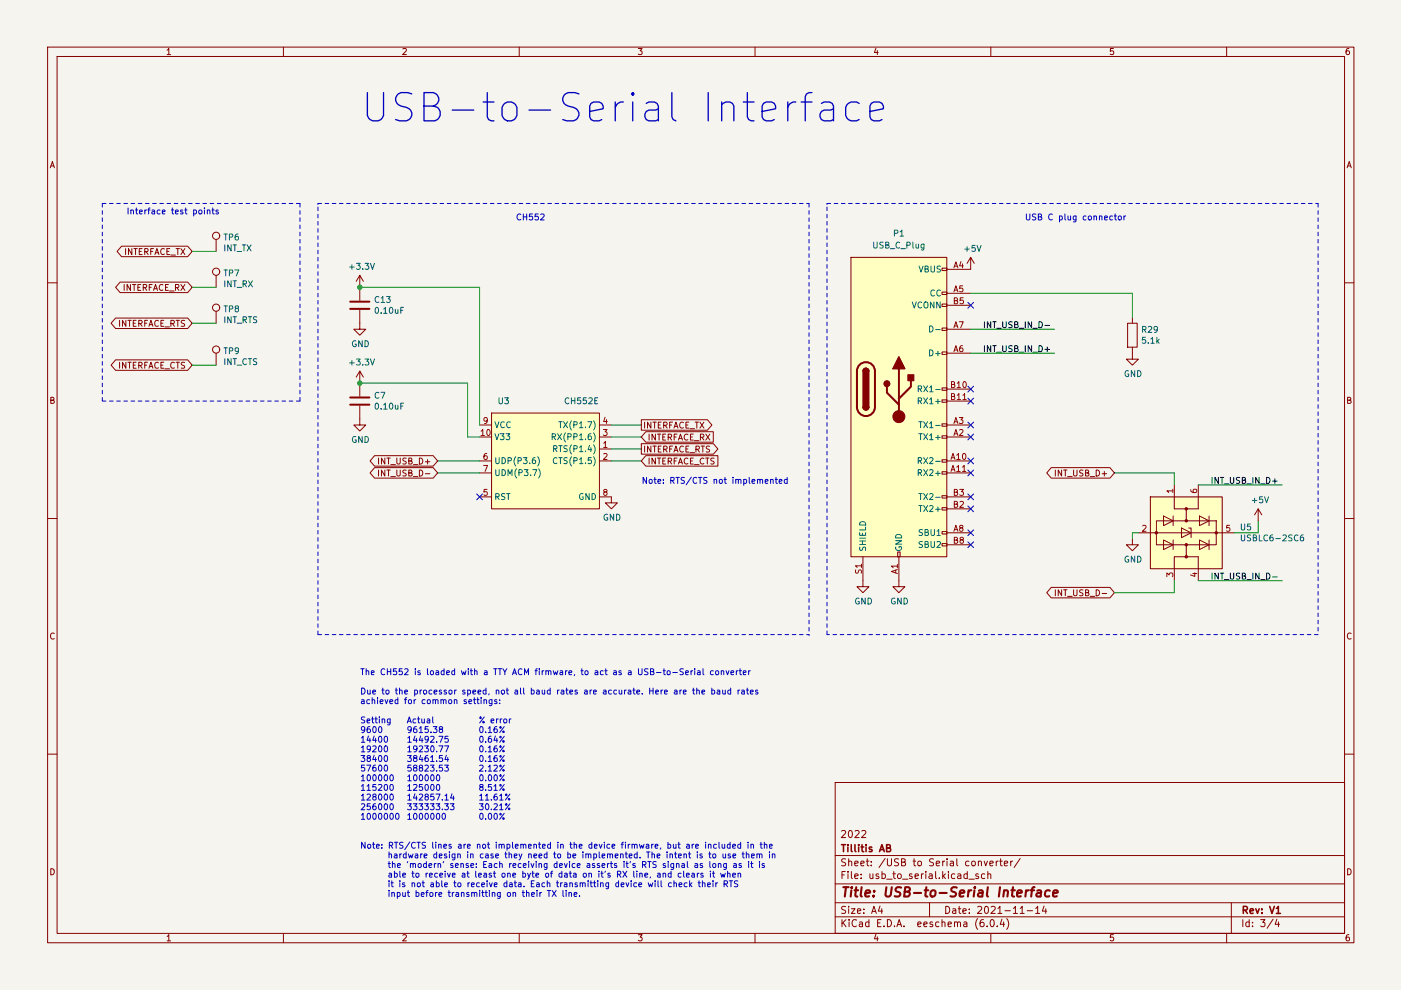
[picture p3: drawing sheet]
(kicad_sch (version 20211123) (generator eeschema)

 (paper "A4")

 (title_block
  (title "USB-to-Serial Interface")
  (date "2021-11-14")
  (rev "V1")
  (company "Tillitis AB")
  (comment 1 "2022"))

 (lib_symbols
  (symbol "Connector:TestPoint" (pin_numbers hide) (pin_names (offset 0.762) hide) (in_bom yes) (on_board yes)
   (property "Reference" "TP" (id 0) (at 0 6.858 0) (effects (font (size 1.27 1.27))))
   (property "Value" "TestPoint" (id 1) (at 0 5.08 0) (effects (font (size 1.27 1.27))))
   (property "Footprint" "" (id 2) (at 5.08 0 0) (effects (font (size 1.27 1.27)) hide))
   (property "Datasheet" "~" (id 3) (at 5.08 0 0) (effects (font (size 1.27 1.27)) hide))
   (symbol "TestPoint_0_1"
    (circle (center 0 3.302) (radius 0.762) (stroke (width 0) (type default) (color 0 0 0 0)) (fill (type none))))
   (symbol "TestPoint_1_1"
    (pin passive line (at 0 0 90) (length 2.54) (name "1" (effects (font (size 1.27 1.27)))) (number "1" (effects (font (size 1.27 1.27)))))))
  (symbol "Connector:USB_C_Plug" (pin_names (offset 1.016)) (in_bom yes) (on_board yes)
   (property "Reference" "P" (id 0) (at -10.16 29.21 0) (effects (font (size 1.27 1.27)) (justify left)))
   (property "Value" "USB_C_Plug" (id 1) (at 10.16 29.21 0) (effects (font (size 1.27 1.27)) (justify right)))
   (property "Footprint" "" (id 2) (at 3.81 0 0) (effects (font (size 1.27 1.27)) hide))
   (property "Datasheet" "https://www.usb.org/sites/default/files/documents/usb_type-c.zip" (id 3) (at 3.81 0 0) (effects (font (size 1.27 1.27)) hide))
   (symbol "USB_C_Plug_0_0"
    (rectangle (start -0.254 -35.56) (end 0.254 -34.544) (stroke (width 0) (type default) (color 0 0 0 0)) (fill (type none)))
    (rectangle (start 10.16 -32.766) (end 9.144 -33.274) (stroke (width 0) (type default) (color 0 0 0 0)) (fill (type none)))
    (rectangle (start 10.16 -30.226) (end 9.144 -30.734) (stroke (width 0) (type default) (color 0 0 0 0)) (fill (type none)))
    (rectangle (start 10.16 -25.146) (end 9.144 -25.654) (stroke (width 0) (type default) (color 0 0 0 0)) (fill (type none)))
    (rectangle (start 10.16 -22.606) (end 9.144 -23.114) (stroke (width 0) (type default) (color 0 0 0 0)) (fill (type none)))
    (rectangle (start 10.16 -17.526) (end 9.144 -18.034) (stroke (width 0) (type default) (color 0 0 0 0)) (fill (type none)))
    (rectangle (start 10.16 -14.986) (end 9.144 -15.494) (stroke (width 0) (type default) (color 0 0 0 0)) (fill (type none)))
    (rectangle (start 10.16 -9.906) (end 9.144 -10.414) (stroke (width 0) (type default) (color 0 0 0 0)) (fill (type none)))
    (rectangle (start 10.16 -7.366) (end 9.144 -7.874) (stroke (width 0) (type default) (color 0 0 0 0)) (fill (type none)))
    (rectangle (start 10.16 -2.286) (end 9.144 -2.794) (stroke (width 0) (type default) (color 0 0 0 0)) (fill (type none)))
    (rectangle (start 10.16 0.254) (end 9.144 -0.254) (stroke (width 0) (type default) (color 0 0 0 0)) (fill (type none)))
    (rectangle (start 10.16 7.874) (end 9.144 7.366) (stroke (width 0) (type default) (color 0 0 0 0)) (fill (type none)))
    (rectangle (start 10.16 12.954) (end 9.144 12.446) (stroke (width 0) (type default) (color 0 0 0 0)) (fill (type none)))
    (rectangle (start 10.16 18.034) (end 9.144 17.526) (stroke (width 0) (type default) (color 0 0 0 0)) (fill (type none)))
    (rectangle (start 10.16 20.574) (end 9.144 20.066) (stroke (width 0) (type default) (color 0 0 0 0)) (fill (type none)))
    (rectangle (start 10.16 25.654) (end 9.144 25.146) (stroke (width 0) (type default) (color 0 0 0 0)) (fill (type none))))
   (symbol "USB_C_Plug_0_1"
    (rectangle (start -10.16 27.94) (end 10.16 -35.56) (stroke (width 0.254) (type default) (color 0 0 0 0)) (fill (type background)))
    (arc (start -8.89 -3.81) (mid -6.985 -5.715) (end -5.08 -3.81) (stroke (width 0.508) (type default) (color 0 0 0 0)) (fill (type none)))
    (arc (start -7.62 -3.81) (mid -6.985 -4.445) (end -6.35 -3.81) (stroke (width 0.254) (type default) (color 0 0 0 0)) (fill (type none)))
    (arc (start -7.62 -3.81) (mid -6.985 -4.445) (end -6.35 -3.81) (stroke (width 0.254) (type default) (color 0 0 0 0)) (fill (type outline)))
    (rectangle (start -7.62 -3.81) (end -6.35 3.81) (stroke (width 0.254) (type default) (color 0 0 0 0)) (fill (type outline)))
    (arc (start -6.35 3.81) (mid -6.985 4.445) (end -7.62 3.81) (stroke (width 0.254) (type default) (color 0 0 0 0)) (fill (type none)))
    (arc (start -6.35 3.81) (mid -6.985 4.445) (end -7.62 3.81) (stroke (width 0.254) (type default) (color 0 0 0 0)) (fill (type outline)))
    (arc (start -5.08 3.81) (mid -6.985 5.715) (end -8.89 3.81) (stroke (width 0.508) (type default) (color 0 0 0 0)) (fill (type none)))
    (polyline (pts (xy -8.89 -3.81) (xy -8.89 3.81)) (stroke (width 0.508) (type default) (color 0 0 0 0)) (fill (type none)))
    (polyline (pts (xy -5.08 3.81) (xy -5.08 -3.81)) (stroke (width 0.508) (type default) (color 0 0 0 0)) (fill (type none))))
   (symbol "USB_C_Plug_1_1"
    (circle (center -2.54 1.143) (radius 0.635) (stroke (width 0.254) (type default) (color 0 0 0 0)) (fill (type outline)))
    (circle (center 0 -5.842) (radius 1.27) (stroke (width 0) (type default) (color 0 0 0 0)) (fill (type outline)))
    (polyline (pts (xy 0 -5.842) (xy 0 4.318)) (stroke (width 0.508) (type default) (color 0 0 0 0)) (fill (type none)))
    (polyline (pts (xy 0 -3.302) (xy -2.54 -0.762) (xy -2.54 0.508)) (stroke (width 0.508) (type default) (color 0 0 0 0)) (fill (type none)))
    (polyline (pts (xy 0 -2.032) (xy 2.54 0.508) (xy 2.54 1.778)) (stroke (width 0.508) (type default) (color 0 0 0 0)) (fill (type none)))
    (polyline (pts (xy -1.27 4.318) (xy 0 6.858) (xy 1.27 4.318) (xy -1.27 4.318)) (stroke (width 0.254) (type default) (color 0 0 0 0)) (fill (type outline)))
    (rectangle (start 1.905 1.778) (end 3.175 3.048) (stroke (width 0.254) (type default) (color 0 0 0 0)) (fill (type outline)))
    (pin passive line (at 0 -40.64 90) (length 5.08) (name "GND" (effects (font (size 1.27 1.27)))) (number "A1" (effects (font (size 1.27 1.27)))))
    (pin bidirectional line (at 15.24 -15.24 180) (length 5.08) (name "RX2-" (effects (font (size 1.27 1.27)))) (number "A10" (effects (font (size 1.27 1.27)))))
    (pin bidirectional line (at 15.24 -17.78 180) (length 5.08) (name "RX2+" (effects (font (size 1.27 1.27)))) (number "A11" (effects (font (size 1.27 1.27)))))
    (pin passive line (at 0 -40.64 90) (length 5.08) hide (name "GND" (effects (font (size 1.27 1.27)))) (number "A12" (effects (font (size 1.27 1.27)))))
    (pin bidirectional line (at 15.24 -10.16 180) (length 5.08) (name "TX1+" (effects (font (size 1.27 1.27)))) (number "A2" (effects (font (size 1.27 1.27)))))
    (pin bidirectional line (at 15.24 -7.62 180) (length 5.08) (name "TX1-" (effects (font (size 1.27 1.27)))) (number "A3" (effects (font (size 1.27 1.27)))))
    (pin passive line (at 15.24 25.4 180) (length 5.08) (name "VBUS" (effects (font (size 1.27 1.27)))) (number "A4" (effects (font (size 1.27 1.27)))))
    (pin bidirectional line (at 15.24 20.32 180) (length 5.08) (name "CC" (effects (font (size 1.27 1.27)))) (number "A5" (effects (font (size 1.27 1.27)))))
    (pin bidirectional line (at 15.24 7.62 180) (length 5.08) (name "D+" (effects (font (size 1.27 1.27)))) (number "A6" (effects (font (size 1.27 1.27)))))
    (pin bidirectional line (at 15.24 12.7 180) (length 5.08) (name "D-" (effects (font (size 1.27 1.27)))) (number "A7" (effects (font (size 1.27 1.27)))))
    (pin bidirectional line (at 15.24 -30.48 180) (length 5.08) (name "SBU1" (effects (font (size 1.27 1.27)))) (number "A8" (effects (font (size 1.27 1.27)))))
    (pin passive line (at 15.24 25.4 180) (length 5.08) hide (name "VBUS" (effects (font (size 1.27 1.27)))) (number "A9" (effects (font (size 1.27 1.27)))))
    (pin passive line (at 0 -40.64 90) (length 5.08) hide (name "GND" (effects (font (size 1.27 1.27)))) (number "B1" (effects (font (size 1.27 1.27)))))
    (pin bidirectional line (at 15.24 0 180) (length 5.08) (name "RX1-" (effects (font (size 1.27 1.27)))) (number "B10" (effects (font (size 1.27 1.27)))))
    (pin bidirectional line (at 15.24 -2.54 180) (length 5.08) (name "RX1+" (effects (font (size 1.27 1.27)))) (number "B11" (effects (font (size 1.27 1.27)))))
    (pin passive line (at 0 -40.64 90) (length 5.08) hide (name "GND" (effects (font (size 1.27 1.27)))) (number "B12" (effects (font (size 1.27 1.27)))))
    (pin bidirectional line (at 15.24 -25.4 180) (length 5.08) (name "TX2+" (effects (font (size 1.27 1.27)))) (number "B2" (effects (font (size 1.27 1.27)))))
    (pin bidirectional line (at 15.24 -22.86 180) (length 5.08) (name "TX2-" (effects (font (size 1.27 1.27)))) (number "B3" (effects (font (size 1.27 1.27)))))
    (pin passive line (at 15.24 25.4 180) (length 5.08) hide (name "VBUS" (effects (font (size 1.27 1.27)))) (number "B4" (effects (font (size 1.27 1.27)))))
    (pin bidirectional line (at 15.24 17.78 180) (length 5.08) (name "VCONN" (effects (font (size 1.27 1.27)))) (number "B5" (effects (font (size 1.27 1.27)))))
    (pin bidirectional line (at 15.24 -33.02 180) (length 5.08) (name "SBU2" (effects (font (size 1.27 1.27)))) (number "B8" (effects (font (size 1.27 1.27)))))
    (pin passive line (at 15.24 25.4 180) (length 5.08) hide (name "VBUS" (effects (font (size 1.27 1.27)))) (number "B9" (effects (font (size 1.27 1.27)))))
    (pin passive line (at -7.62 -40.64 90) (length 5.08) (name "SHIELD" (effects (font (size 1.27 1.27)))) (number "S1" (effects (font (size 1.27 1.27)))))))
  (symbol "Device:C" (pin_numbers hide) (pin_names (offset 0.254)) (in_bom yes) (on_board yes)
   (property "Reference" "C" (id 0) (at 0.635 2.54 0) (effects (font (size 1.27 1.27)) (justify left)))
   (property "Value" "C" (id 1) (at 0.635 -2.54 0) (effects (font (size 1.27 1.27)) (justify left)))
   (property "Footprint" "" (id 2) (at 0.9652 -3.81 0) (effects (font (size 1.27 1.27)) hide))
   (property "Datasheet" "~" (id 3) (at 0 0 0) (effects (font (size 1.27 1.27)) hide))
   (symbol "C_0_1"
    (polyline (pts (xy -2.032 -0.762) (xy 2.032 -0.762)) (stroke (width 0.508) (type default) (color 0 0 0 0)) (fill (type none)))
    (polyline (pts (xy -2.032 0.762) (xy 2.032 0.762)) (stroke (width 0.508) (type default) (color 0 0 0 0)) (fill (type none))))
   (symbol "C_1_1"
    (pin passive line (at 0 3.81 270) (length 2.794) (name "~" (effects (font (size 1.27 1.27)))) (number "1" (effects (font (size 1.27 1.27)))))
    (pin passive line (at 0 -3.81 90) (length 2.794) (name "~" (effects (font (size 1.27 1.27)))) (number "2" (effects (font (size 1.27 1.27)))))))
  (symbol "Device:R" (pin_numbers hide) (pin_names (offset 0)) (in_bom yes) (on_board yes)
   (property "Reference" "R" (id 0) (at 2.032 0 90) (effects (font (size 1.27 1.27))))
   (property "Value" "R" (id 1) (at 0 0 90) (effects (font (size 1.27 1.27))))
   (property "Footprint" "" (id 2) (at -1.778 0 90) (effects (font (size 1.27 1.27)) hide))
   (property "Datasheet" "~" (id 3) (at 0 0 0) (effects (font (size 1.27 1.27)) hide))
   (symbol "R_0_1"
    (rectangle (start -1.016 -2.54) (end 1.016 2.54) (stroke (width 0.254) (type default) (color 0 0 0 0)) (fill (type none))))
   (symbol "R_1_1"
    (pin passive line (at 0 3.81 270) (length 1.27) (name "~" (effects (font (size 1.27 1.27)))) (number "1" (effects (font (size 1.27 1.27)))))
    (pin passive line (at 0 -3.81 90) (length 1.27) (name "~" (effects (font (size 1.27 1.27)))) (number "2" (effects (font (size 1.27 1.27)))))))
  (symbol "Power_Protection:USBLC6-2SC6" (pin_names hide) (in_bom yes) (on_board yes)
   (property "Reference" "U" (id 0) (at 2.54 8.89 0) (effects (font (size 1.27 1.27)) (justify left)))
   (property "Value" "USBLC6-2SC6" (id 1) (at 2.54 -8.89 0) (effects (font (size 1.27 1.27)) (justify left)))
   (property "Footprint" "Package_TO_SOT_SMD:SOT-23-6" (id 2) (at 0 -12.7 0) (effects (font (size 1.27 1.27)) hide))
   (property "Datasheet" "https://www.st.com/resource/en/datasheet/usblc6-2.pdf" (id 3) (at 5.08 8.89 0) (effects (font (size 1.27 1.27)) hide))
   (symbol "USBLC6-2SC6_0_1"
    (rectangle (start -7.62 -7.62) (end 7.62 7.62) (stroke (width 0.254) (type default) (color 0 0 0 0)) (fill (type background)))
    (circle (center -5.08 0) (radius 0.254) (stroke (width 0) (type default) (color 0 0 0 0)) (fill (type outline)))
    (circle (center -2.54 0) (radius 0.254) (stroke (width 0) (type default) (color 0 0 0 0)) (fill (type outline)))
    (rectangle (start -2.54 6.35) (end 2.54 -6.35) (stroke (width 0) (type default) (color 0 0 0 0)) (fill (type none)))
    (circle (center 0 -6.35) (radius 0.254) (stroke (width 0) (type default) (color 0 0 0 0)) (fill (type outline)))
    (polyline (pts (xy -5.08 -2.54) (xy -7.62 -2.54)) (stroke (width 0) (type default) (color 0 0 0 0)) (fill (type none)))
    (polyline (pts (xy -5.08 0) (xy -5.08 -2.54)) (stroke (width 0) (type default) (color 0 0 0 0)) (fill (type none)))
    (polyline (pts (xy -5.08 2.54) (xy -7.62 2.54)) (stroke (width 0) (type default) (color 0 0 0 0)) (fill (type none)))
    (polyline (pts (xy -1.524 -2.794) (xy -3.556 -2.794)) (stroke (width 0) (type default) (color 0 0 0 0)) (fill (type none)))
    (polyline (pts (xy -1.524 4.826) (xy -3.556 4.826)) (stroke (width 0) (type default) (color 0 0 0 0)) (fill (type none)))
    (polyline (pts (xy 0 -7.62) (xy 0 -6.35)) (stroke (width 0) (type default) (color 0 0 0 0)) (fill (type none)))
    (polyline (pts (xy 0 -6.35) (xy 0 1.27)) (stroke (width 0) (type default) (color 0 0 0 0)) (fill (type none)))
    (polyline (pts (xy 0 1.27) (xy 0 6.35)) (stroke (width 0) (type default) (color 0 0 0 0)) (fill (type none)))
    (polyline (pts (xy 0 6.35) (xy 0 7.62)) (stroke (width 0) (type default) (color 0 0 0 0)) (fill (type none)))
    (polyline (pts (xy 1.524 -2.794) (xy 3.556 -2.794)) (stroke (width 0) (type default) (color 0 0 0 0)) (fill (type none)))
    (polyline (pts (xy 1.524 4.826) (xy 3.556 4.826)) (stroke (width 0) (type default) (color 0 0 0 0)) (fill (type none)))
    (polyline (pts (xy 5.08 -2.54) (xy 7.62 -2.54)) (stroke (width 0) (type default) (color 0 0 0 0)) (fill (type none)))
    (polyline (pts (xy 5.08 0) (xy 5.08 -2.54)) (stroke (width 0) (type default) (color 0 0 0 0)) (fill (type none)))
    (polyline (pts (xy 5.08 2.54) (xy 7.62 2.54)) (stroke (width 0) (type default) (color 0 0 0 0)) (fill (type none)))
    (polyline (pts (xy -2.54 0) (xy -5.08 0) (xy -5.08 2.54)) (stroke (width 0) (type default) (color 0 0 0 0)) (fill (type none)))
    (polyline (pts (xy 2.54 0) (xy 5.08 0) (xy 5.08 2.54)) (stroke (width 0) (type default) (color 0 0 0 0)) (fill (type none)))
    (polyline (pts (xy -3.556 -4.826) (xy -1.524 -4.826) (xy -2.54 -2.794) (xy -3.556 -4.826)) (stroke (width 0) (type default) (color 0 0 0 0)) (fill (type none)))
    (polyline (pts (xy -3.556 2.794) (xy -1.524 2.794) (xy -2.54 4.826) (xy -3.556 2.794)) (stroke (width 0) (type default) (color 0 0 0 0)) (fill (type none)))
    (polyline (pts (xy -1.016 -1.016) (xy 1.016 -1.016) (xy 0 1.016) (xy -1.016 -1.016)) (stroke (width 0) (type default) (color 0 0 0 0)) (fill (type none)))
    (polyline (pts (xy 1.016 1.016) (xy 0.762 1.016) (xy -1.016 1.016) (xy -1.016 0.508)) (stroke (width 0) (type default) (color 0 0 0 0)) (fill (type none)))
    (polyline (pts (xy 3.556 -4.826) (xy 1.524 -4.826) (xy 2.54 -2.794) (xy 3.556 -4.826)) (stroke (width 0) (type default) (color 0 0 0 0)) (fill (type none)))
    (polyline (pts (xy 3.556 2.794) (xy 1.524 2.794) (xy 2.54 4.826) (xy 3.556 2.794)) (stroke (width 0) (type default) (color 0 0 0 0)) (fill (type none)))
    (circle (center 0 6.35) (radius 0.254) (stroke (width 0) (type default) (color 0 0 0 0)) (fill (type outline)))
    (circle (center 2.54 0) (radius 0.254) (stroke (width 0) (type default) (color 0 0 0 0)) (fill (type outline)))
    (circle (center 5.08 0) (radius 0.254) (stroke (width 0) (type default) (color 0 0 0 0)) (fill (type outline))))
   (symbol "USBLC6-2SC6_1_1"
    (pin passive line (at -10.16 -2.54 0) (length 2.54) (name "I/O1" (effects (font (size 1.27 1.27)))) (number "1" (effects (font (size 1.27 1.27)))))
    (pin passive line (at 0 -10.16 90) (length 2.54) (name "GND" (effects (font (size 1.27 1.27)))) (number "2" (effects (font (size 1.27 1.27)))))
    (pin passive line (at 10.16 -2.54 180) (length 2.54) (name "I/O2" (effects (font (size 1.27 1.27)))) (number "3" (effects (font (size 1.27 1.27)))))
    (pin passive line (at 10.16 2.54 180) (length 2.54) (name "I/O2" (effects (font (size 1.27 1.27)))) (number "4" (effects (font (size 1.27 1.27)))))
    (pin passive line (at 0 10.16 270) (length 2.54) (name "VBUS" (effects (font (size 1.27 1.27)))) (number "5" (effects (font (size 1.27 1.27)))))
    (pin passive line (at -10.16 2.54 0) (length 2.54) (name "I/O1" (effects (font (size 1.27 1.27)))) (number "6" (effects (font (size 1.27 1.27)))))))
  (symbol "mta1:CH552E" (in_bom yes) (on_board yes)
   (property "Reference" "U" (id 0) (at -8.89 3.81 0) (effects (font (size 1.27 1.27))))
   (property "Value" "CH552E" (id 1) (at 7.62 3.81 0) (effects (font (size 1.27 1.27))))
   (property "Footprint" "" (id 2) (at 58.42 -17.78 0) (effects (font (size 1.27 1.27)) hide))
   (property "Datasheet" "" (id 3) (at 58.42 -17.78 0) (effects (font (size 1.27 1.27)) hide))
   (symbol "CH552E_0_1"
    (rectangle (start -10.16 2.54) (end 12.7 -17.78) (stroke (width 0.254) (type default) (color 0 0 0 0)) (fill (type background))))
   (symbol "CH552E_1_1"
    (pin output line (at 15.24 -5.08 180) (length 2.54) (name "RTS(P1.4)" (effects (font (size 1.27 1.27)))) (number "1" (effects (font (size 1.27 1.27)))))
    (pin passive line (at -12.7 -2.54 0) (length 2.54) (name "V33" (effects (font (size 1.27 1.27)))) (number "10" (effects (font (size 1.27 1.27)))))
    (pin input line (at 15.24 -7.62 180) (length 2.54) (name "CTS(P1.5)" (effects (font (size 1.27 1.27)))) (number "2" (effects (font (size 1.27 1.27)))))
    (pin input line (at 15.24 -2.54 180) (length 2.54) (name "RX(PP1.6)" (effects (font (size 1.27 1.27)))) (number "3" (effects (font (size 1.27 1.27)))))
    (pin output line (at 15.24 0 180) (length 2.54) (name "TX(P1.7)" (effects (font (size 1.27 1.27)))) (number "4" (effects (font (size 1.27 1.27)))))
    (pin bidirectional line (at -12.7 -15.24 0) (length 2.54) (name "RST" (effects (font (size 1.27 1.27)))) (number "5" (effects (font (size 1.27 1.27)))))
    (pin bidirectional line (at -12.7 -7.62 0) (length 2.54) (name "UDP(P3.6)" (effects (font (size 1.27 1.27)))) (number "6" (effects (font (size 1.27 1.27)))))
    (pin bidirectional line (at -12.7 -10.16 0) (length 2.54) (name "UDM(P3.7)" (effects (font (size 1.27 1.27)))) (number "7" (effects (font (size 1.27 1.27)))))
    (pin power_in line (at 15.24 -15.24 180) (length 2.54) (name "GND" (effects (font (size 1.27 1.27)))) (number "8" (effects (font (size 1.27 1.27)))))
    (pin power_in line (at -12.7 0 0) (length 2.54) (name "VCC" (effects (font (size 1.27 1.27)))) (number "9" (effects (font (size 1.27 1.27)))))))
  (symbol "power:+3.3V" (power) (pin_names (offset 0)) (in_bom yes) (on_board yes)
   (property "Reference" "#PWR" (id 0) (at 0 -3.81 0) (effects (font (size 1.27 1.27)) hide))
   (property "Value" "+3.3V" (id 1) (at 0 3.556 0) (effects (font (size 1.27 1.27))))
   (property "Footprint" "" (id 2) (at 0 0 0) (effects (font (size 1.27 1.27)) hide))
   (property "Datasheet" "" (id 3) (at 0 0 0) (effects (font (size 1.27 1.27)) hide))
   (symbol "+3.3V_0_1"
    (polyline (pts (xy -0.762 1.27) (xy 0 2.54)) (stroke (width 0) (type default) (color 0 0 0 0)) (fill (type none)))
    (polyline (pts (xy 0 0) (xy 0 2.54)) (stroke (width 0) (type default) (color 0 0 0 0)) (fill (type none)))
    (polyline (pts (xy 0 2.54) (xy 0.762 1.27)) (stroke (width 0) (type default) (color 0 0 0 0)) (fill (type none))))
   (symbol "+3.3V_1_1"
    (pin power_in line (at 0 0 90) (length 0) hide (name "+3V3" (effects (font (size 1.27 1.27)))) (number "1" (effects (font (size 1.27 1.27)))))))
  (symbol "power:+5V" (power) (pin_names (offset 0)) (in_bom yes) (on_board yes)
   (property "Reference" "#PWR" (id 0) (at 0 -3.81 0) (effects (font (size 1.27 1.27)) hide))
   (property "Value" "+5V" (id 1) (at 0 3.556 0) (effects (font (size 1.27 1.27))))
   (property "Footprint" "" (id 2) (at 0 0 0) (effects (font (size 1.27 1.27)) hide))
   (property "Datasheet" "" (id 3) (at 0 0 0) (effects (font (size 1.27 1.27)) hide))
   (symbol "+5V_0_1"
    (polyline (pts (xy -0.762 1.27) (xy 0 2.54)) (stroke (width 0) (type default) (color 0 0 0 0)) (fill (type none)))
    (polyline (pts (xy 0 0) (xy 0 2.54)) (stroke (width 0) (type default) (color 0 0 0 0)) (fill (type none)))
    (polyline (pts (xy 0 2.54) (xy 0.762 1.27)) (stroke (width 0) (type default) (color 0 0 0 0)) (fill (type none))))
   (symbol "+5V_1_1"
    (pin power_in line (at 0 0 90) (length 0) hide (name "+5V" (effects (font (size 1.27 1.27)))) (number "1" (effects (font (size 1.27 1.27)))))))
  (symbol "power:GND" (power) (pin_names (offset 0)) (in_bom yes) (on_board yes)
   (property "Reference" "#PWR" (id 0) (at 0 -6.35 0) (effects (font (size 1.27 1.27)) hide))
   (property "Value" "GND" (id 1) (at 0 -3.81 0) (effects (font (size 1.27 1.27))))
   (property "Footprint" "" (id 2) (at 0 0 0) (effects (font (size 1.27 1.27)) hide))
   (property "Datasheet" "" (id 3) (at 0 0 0) (effects (font (size 1.27 1.27)) hide))
   (symbol "GND_0_1"
    (polyline (pts (xy 0 0) (xy 0 -1.27) (xy 1.27 -1.27) (xy 0 -2.54) (xy -1.27 -1.27) (xy 0 -1.27)) (stroke (width 0) (type default) (color 0 0 0 0)) (fill (type none))))
   (symbol "GND_1_1"
    (pin power_in line (at 0 0 270) (length 0) hide (name "GND" (effects (font (size 1.27 1.27)))) (number "1" (effects (font (size 1.27 1.27))))))))

 (junction (at 76.2 60.96) (diameter 0) (color 0 0 0 0))
 (junction (at 76.2 81.28) (diameter 0) (color 0 0 0 0))

 (no_connect (at 205.74 92.71))
 (no_connect (at 205.74 85.09))
 (no_connect (at 205.74 100.33))
 (no_connect (at 205.74 82.55))
 (no_connect (at 205.74 115.57))
 (no_connect (at 101.6 105.41))
 (no_connect (at 205.74 113.03))
 (no_connect (at 205.74 90.17))
 (no_connect (at 205.74 105.41))
 (no_connect (at 205.74 64.77))
 (no_connect (at 205.74 97.79))
 (no_connect (at 205.74 107.95))

 (wire (pts (xy 266.7 110.49) (xy 266.7 113.03)) (stroke (width 0) (type default) (color 0 0 0 0)))
 (polyline (pts (xy 67.31 134.62) (xy 171.45 134.62)) (stroke (width 0) (type default) (color 0 0 0 0)))
 (polyline (pts (xy 279.4 43.18) (xy 279.4 134.62)) (stroke (width 0) (type default) (color 0 0 0 0)))

 (wire (pts (xy 92.71 100.33) (xy 101.6 100.33)) (stroke (width 0) (type default) (color 0 0 0 0)))
 (polyline (pts (xy 171.45 43.18) (xy 171.45 134.62)) (stroke (width 0) (type default) (color 0 0 0 0)))

 (wire (pts (xy 99.06 81.28) (xy 76.2 81.28)) (stroke (width 0) (type default) (color 0 0 0 0)))
 (wire (pts (xy 241.3 113.03) (xy 240.03 113.03)) (stroke (width 0) (type default) (color 0 0 0 0)))
 (polyline (pts (xy 175.26 43.18) (xy 279.4 43.18)) (stroke (width 0) (type default) (color 0 0 0 0)))

 (wire (pts (xy 135.89 97.79) (xy 129.54 97.79)) (stroke (width 0) (type default) (color 0 0 0 0)))
 (wire (pts (xy 99.06 92.71) (xy 99.06 81.28)) (stroke (width 0) (type default) (color 0 0 0 0)))
 (polyline (pts (xy 279.4 134.62) (xy 175.26 134.62)) (stroke (width 0) (type default) (color 0 0 0 0)))

 (wire (pts (xy 40.64 68.58) (xy 45.72 68.58)) (stroke (width 0) (type default) (color 0 0 0 0)))
 (wire (pts (xy 236.22 125.73) (xy 248.92 125.73)) (stroke (width 0) (type default) (color 0 0 0 0)))
 (wire (pts (xy 236.22 100.33) (xy 248.92 100.33)) (stroke (width 0) (type default) (color 0 0 0 0)))
 (polyline (pts (xy 67.31 134.62) (xy 67.31 43.18)) (stroke (width 0) (type default) (color 0 0 0 0)))
 (polyline (pts (xy 175.26 134.62) (xy 175.26 43.18)) (stroke (width 0) (type default) (color 0 0 0 0)))

 (wire (pts (xy 254 102.87) (xy 271.78 102.87)) (stroke (width 0) (type default) (color 0 0 0 0)))
 (wire (pts (xy 248.92 123.19) (xy 248.92 125.73)) (stroke (width 0) (type default) (color 0 0 0 0)))
 (wire (pts (xy 248.92 100.33) (xy 248.92 102.87)) (stroke (width 0) (type default) (color 0 0 0 0)))
 (wire (pts (xy 40.64 60.96) (xy 45.72 60.96)) (stroke (width 0) (type default) (color 0 0 0 0)))
 (polyline (pts (xy 21.59 43.18) (xy 63.5 43.18)) (stroke (width 0) (type default) (color 0 0 0 0)))

 (wire (pts (xy 76.2 60.96) (xy 101.6 60.96)) (stroke (width 0) (type default) (color 0 0 0 0)))
 (wire (pts (xy 266.7 113.03) (xy 261.62 113.03)) (stroke (width 0) (type default) (color 0 0 0 0)))
 (wire (pts (xy 240.03 67.31) (xy 240.03 62.23)) (stroke (width 0) (type default) (color 0 0 0 0)))
 (wire (pts (xy 135.89 92.71) (xy 129.54 92.71)) (stroke (width 0) (type default) (color 0 0 0 0)))
 (wire (pts (xy 40.64 77.47) (xy 45.72 77.47)) (stroke (width 0) (type default) (color 0 0 0 0)))
 (wire (pts (xy 205.74 74.93) (xy 223.52 74.93)) (stroke (width 0) (type default) (color 0 0 0 0)))
 (polyline (pts (xy 67.31 43.18) (xy 171.45 43.18)) (stroke (width 0) (type default) (color 0 0 0 0)))
 (polyline (pts (xy 21.59 85.09) (xy 63.5 85.09)) (stroke (width 0) (type default) (color 0 0 0 0)))

 (wire (pts (xy 205.74 69.85) (xy 223.52 69.85)) (stroke (width 0) (type default) (color 0 0 0 0)))
 (wire (pts (xy 135.89 90.17) (xy 129.54 90.17)) (stroke (width 0) (type default) (color 0 0 0 0)))
 (polyline (pts (xy 63.5 43.18) (xy 63.5 85.09)) (stroke (width 0) (type default) (color 0 0 0 0)))

 (wire (pts (xy 92.71 97.79) (xy 101.6 97.79)) (stroke (width 0) (type default) (color 0 0 0 0)))
 (wire (pts (xy 205.74 62.23) (xy 240.03 62.23)) (stroke (width 0) (type default) (color 0 0 0 0)))
 (wire (pts (xy 271.78 123.19) (xy 254 123.19)) (stroke (width 0) (type default) (color 0 0 0 0)))
 (wire (pts (xy 240.03 113.03) (xy 240.03 114.3)) (stroke (width 0) (type default) (color 0 0 0 0)))
 (wire (pts (xy 99.06 92.71) (xy 101.6 92.71)) (stroke (width 0) (type default) (color 0 0 0 0)))
 (wire (pts (xy 101.6 60.96) (xy 101.6 90.17)) (stroke (width 0) (type default) (color 0 0 0 0)))
 (wire (pts (xy 135.89 95.25) (xy 129.54 95.25)) (stroke (width 0) (type default) (color 0 0 0 0)))
 (polyline (pts (xy 21.59 43.18) (xy 21.59 85.09)) (stroke (width 0) (type default) (color 0 0 0 0)))

 (wire (pts (xy 40.64 53.34) (xy 45.72 53.34)) (stroke (width 0) (type default) (color 0 0 0 0)))

 (text "USB C plug connector" (at 217.17 46.99 0) (effects (font (size 1.27 1.27)) (justify left bottom)))
 (text "CH552" (at 109.22 46.99 0) (effects (font (size 1.27 1.27)) (justify left bottom)))
 (text "USB-to-Serial Interface" (at 76.2 26.67 0) (effects (font (size 6 6) (thickness 0.254) bold) (justify left bottom)))
 (text "The CH552 is loaded with a TTY ACM firmware, to act as a USB-to-Serial converter\n\nDue to the processor speed, not all baud rates are accurate. Here are the baud rates\nachieved for common settings:\n\nSetting	Actual		% error\n9600	9615.38		0.16%\n14400	14492.75	0.64%\n19200	19230.77	0.16%\n38400	38461.54	0.16%\n57600	58823.53	2.12%\n100000	100000		0.00%\n115200	125000		8.51%\n128000	142857.14	11.61%\n256000	333333.33	30.21%\n1000000	1000000		0.00%\n\n\nNote: RTS/CTS lines are not implemented in the device firmware, but are included in the\n      hardware design in case they need to be implemented. The intent is to use them in\n      the 'modern' sense: Each receiving device asserts it's RTS signal as long as it is\n      able to receive at least one byte of data on it's RX line, and clears it when\n      it is not able to receive data. Each transmitting device will check their RTS\n      input before transmitting on their TX line." (at 76.2 190.5 0) (effects (font (size 1.27 1.27)) (justify left bottom)))
 (text "Interface test points" (at 26.67 45.72 0) (effects (font (size 1.27 1.27)) (justify left bottom)))
 (text "Note: RTS/CTS not implemented" (at 135.89 102.87 0) (effects (font (size 1.27 1.27)) (justify left bottom)))

 (label "INT_USB_IN_D-" (at 208.28 69.85 0) (effects (font (size 1.27 1.27)) (justify left bottom)))
 (label "INT_USB_IN_D+" (at 256.54 102.87 0) (effects (font (size 1.27 1.27)) (justify left bottom)))
 (label "INT_USB_IN_D+" (at 208.28 74.93 0) (effects (font (size 1.27 1.27)) (justify left bottom)))
 (label "INT_USB_IN_D-" (at 256.54 123.19 0) (effects (font (size 1.27 1.27)) (justify left bottom)))

 (global_label "INTERFACE_TX" (shape output) (at 135.89 90.17 0) (fields_autoplaced) (effects (font (size 1.27 1.27)) (justify left))
  (property "Intersheet References" "${INTERSHEET_REFS}" (id 0) (at 151.2771 90.0906 0) (effects (font (size 1.27 1.27)) (justify left) hide)))
 (global_label "INT_USB_D-" (shape bidirectional) (at 236.22 125.73 180) (fields_autoplaced) (effects (font (size 1.27 1.27)) (justify right))
  (property "Intersheet References" "${INTERSHEET_REFS}" (id 0) (at 45.72 -29.21 0) (effects (font (size 1.27 1.27)) hide)))
 (global_label "INT_USB_D+" (shape bidirectional) (at 236.22 100.33 180) (fields_autoplaced) (effects (font (size 1.27 1.27)) (justify right))
  (property "Intersheet References" "${INTERSHEET_REFS}" (id 0) (at 45.72 -29.21 0) (effects (font (size 1.27 1.27)) hide)))
 (global_label "INTERFACE_RX" (shape bidirectional) (at 40.64 60.96 180) (fields_autoplaced) (effects (font (size 1.27 1.27)) (justify right))
  (property "Intersheet References" "${INTERSHEET_REFS}" (id 0) (at 24.9506 60.8806 0) (effects (font (size 1.27 1.27)) (justify right) hide)))
 (global_label "INTERFACE_CTS" (shape bidirectional) (at 40.64 77.47 180) (fields_autoplaced) (effects (font (size 1.27 1.27)) (justify right))
  (property "Intersheet References" "${INTERSHEET_REFS}" (id 0) (at 23.9829 77.3906 0) (effects (font (size 1.27 1.27)) (justify right) hide)))
 (global_label "INTERFACE_RTS" (shape bidirectional) (at 40.64 68.58 180) (fields_autoplaced) (effects (font (size 1.27 1.27)) (justify right))
  (property "Intersheet References" "${INTERSHEET_REFS}" (id 0) (at 23.9829 68.5006 0) (effects (font (size 1.27 1.27)) (justify right) hide)))
 (global_label "INTERFACE_RX" (shape input) (at 135.89 92.71 0) (fields_autoplaced) (effects (font (size 1.27 1.27)) (justify left))
  (property "Intersheet References" "${INTERSHEET_REFS}" (id 0) (at 151.5794 92.6306 0) (effects (font (size 1.27 1.27)) (justify left) hide)))
 (global_label "INTERFACE_TX" (shape bidirectional) (at 40.64 53.34 180) (fields_autoplaced) (effects (font (size 1.27 1.27)) (justify right))
  (property "Intersheet References" "${INTERSHEET_REFS}" (id 0) (at 25.2529 53.2606 0) (effects (font (size 1.27 1.27)) (justify right) hide)))
 (global_label "INT_USB_D-" (shape bidirectional) (at 92.71 100.33 180) (fields_autoplaced) (effects (font (size 1.27 1.27)) (justify right))
  (property "Intersheet References" "${INTERSHEET_REFS}" (id 0) (at 229.87 212.09 0) (effects (font (size 1.27 1.27)) hide)))
 (global_label "INTERFACE_CTS" (shape input) (at 135.89 97.79 0) (fields_autoplaced) (effects (font (size 1.27 1.27)) (justify left))
  (property "Intersheet References" "${INTERSHEET_REFS}" (id 0) (at 152.5471 97.7106 0) (effects (font (size 1.27 1.27)) (justify left) hide)))
 (global_label "INTERFACE_RTS" (shape output) (at 135.89 95.25 0) (fields_autoplaced) (effects (font (size 1.27 1.27)) (justify left))
  (property "Intersheet References" "${INTERSHEET_REFS}" (id 0) (at 152.5471 95.1706 0) (effects (font (size 1.27 1.27)) (justify left) hide)))
 (global_label "INT_USB_D+" (shape bidirectional) (at 92.71 97.79 180) (fields_autoplaced) (effects (font (size 1.27 1.27)) (justify right))
  (property "Intersheet References" "${INTERSHEET_REFS}" (id 0) (at 229.87 212.09 0) (effects (font (size 1.27 1.27)) hide)))

 (symbol (lib_id "power:GND") (at 76.2 68.58 0) (unit 1) (in_bom yes) (on_board yes)
  (property "Reference" "#GND0110" (id 0) (at 76.2 74.93 0) (effects (font (size 1.27 1.27)) hide))
  (property "Value" "GND" (id 1) (at 76.327 72.9742 0))
  (property "Footprint" "" (id 2) (at 76.2 68.58 0) (effects (font (size 1.27 1.27)) hide))
  (property "Datasheet" "" (id 3) (at 76.2 68.58 0) (effects (font (size 1.27 1.27)) hide)) (pin "1"))

 (symbol (lib_id "Power_Protection:USBLC6-2SC6") (at 251.46 113.03 270) (unit 1) (in_bom yes) (on_board yes)
  (property "Reference" "U5" (id 0) (at 262.7376 111.8616 90) (effects (font (size 1.27 1.27)) (justify left)))
  (property "Value" "USBLC6-2SC6" (id 1) (at 262.7376 114.173 90) (effects (font (size 1.27 1.27)) (justify left)))
  (property "Footprint" "Package_TO_SOT_SMD:SOT-23-6" (id 2) (at 238.76 113.03 0) (effects (font (size 1.27 1.27)) hide))
  (property "Datasheet" "https://www.st.com/resource/en/datasheet/usblc6-2.pdf" (id 3) (at 260.35 118.11 0) (effects (font (size 1.27 1.27)) hide))
  (property "Manufacturer" "ST" (id 4) (at 251.46 113.03 0) (effects (font (size 1.27 1.27)) hide))
  (property "Manufacturer Part Number" "USBLC6-2SC6" (id 5) (at 251.46 113.03 0) (effects (font (size 1.27 1.27)) hide))
  (property "Supplier" "Digikey" (id 6) (at 251.46 113.03 0) (effects (font (size 1.27 1.27)) hide))
  (property "Supplier Part Number" "497-5235-1-ND" (id 7) (at 251.46 113.03 0) (effects (font (size 1.27 1.27)) hide)) (pin "1") (pin "2") (pin "3") (pin "4") (pin "5") (pin "6"))

 (symbol (lib_id "power:GND") (at 240.03 114.3 0) (unit 1) (in_bom yes) (on_board yes)
  (property "Reference" "#GND0106" (id 0) (at 240.03 120.65 0) (effects (font (size 1.27 1.27)) hide))
  (property "Value" "GND" (id 1) (at 240.157 118.6942 0))
  (property "Footprint" "" (id 2) (at 240.03 114.3 0) (effects (font (size 1.27 1.27)) hide))
  (property "Datasheet" "" (id 3) (at 240.03 114.3 0) (effects (font (size 1.27 1.27)) hide)) (pin "1"))

 (symbol (lib_id "Device:C") (at 76.2 64.77 0) (unit 1) (in_bom yes) (on_board yes)
  (property "Reference" "C13" (id 0) (at 79.121 63.6016 0) (effects (font (size 1.27 1.27)) (justify left)))
  (property "Value" "0.10uF" (id 1) (at 79.121 65.913 0) (effects (font (size 1.27 1.27)) (justify left)))
  (property "Footprint" "mta1:CAPC1005X06L" (id 2) (at 77.1652 68.58 0) (effects (font (size 1.27 1.27)) hide))
  (property "Datasheet" "~" (id 3) (at 76.2 64.77 0) (effects (font (size 1.27 1.27)) hide))
  (property "Manufacturer" "Any/not critical" (id 4) (at 76.2 64.77 0) (effects (font (size 1.27 1.27)) hide))
  (property "Extended Value" "16V,X5R,20%" (id 5) (at 76.2 64.77 0) (effects (font (size 1.27 1.27)) hide)) (pin "1") (pin "2"))

 (symbol (lib_id "power:+3.3V") (at 76.2 60.96 0) (unit 1) (in_bom yes) (on_board yes)
  (property "Reference" "#PWR0101" (id 0) (at 76.2 64.77 0) (effects (font (size 1.27 1.27)) hide))
  (property "Value" "+3.3V" (id 1) (at 76.581 56.5658 0))
  (property "Footprint" "" (id 2) (at 76.2 60.96 0) (effects (font (size 1.27 1.27)) hide))
  (property "Datasheet" "" (id 3) (at 76.2 60.96 0) (effects (font (size 1.27 1.27)) hide)) (pin "1"))

 (symbol (lib_id "power:+3.3V") (at 76.2 81.28 0) (unit 1) (in_bom yes) (on_board yes)
  (property "Reference" "#PWR0102" (id 0) (at 76.2 85.09 0) (effects (font (size 1.27 1.27)) hide))
  (property "Value" "+3.3V" (id 1) (at 76.581 76.8858 0))
  (property "Footprint" "" (id 2) (at 76.2 81.28 0) (effects (font (size 1.27 1.27)) hide))
  (property "Datasheet" "" (id 3) (at 76.2 81.28 0) (effects (font (size 1.27 1.27)) hide)) (pin "1"))

 (symbol (lib_id "power:+5V") (at 266.7 110.49 0) (unit 1) (in_bom yes) (on_board yes)
  (property "Reference" "#PWR0104" (id 0) (at 266.7 114.3 0) (effects (font (size 1.27 1.27)) hide))
  (property "Value" "+5V" (id 1) (at 267.081 106.0958 0))
  (property "Footprint" "" (id 2) (at 266.7 110.49 0) (effects (font (size 1.27 1.27)) hide))
  (property "Datasheet" "" (id 3) (at 266.7 110.49 0) (effects (font (size 1.27 1.27)) hide)) (pin "1"))

 (symbol (lib_id "Connector:TestPoint") (at 45.72 60.96 0) (unit 1) (in_bom no) (on_board yes)
  (property "Reference" "TP7" (id 0) (at 47.1932 57.9628 0) (effects (font (size 1.27 1.27)) (justify left)))
  (property "Value" "INT_RX" (id 1) (at 47.1932 60.2742 0) (effects (font (size 1.27 1.27)) (justify left)))
  (property "Footprint" "mta1:TestPoint_Pad_D1.0mm" (id 2) (at 50.8 60.96 0) (effects (font (size 1.27 1.27)) hide))
  (property "Datasheet" "~" (id 3) (at 50.8 60.96 0) (effects (font (size 1.27 1.27)) hide)) (pin "1"))

 (symbol (lib_id "power:GND") (at 240.03 74.93 0) (unit 1) (in_bom yes) (on_board yes)
  (property "Reference" "#GND0105" (id 0) (at 240.03 81.28 0) (effects (font (size 1.27 1.27)) hide))
  (property "Value" "GND" (id 1) (at 240.157 79.3242 0))
  (property "Footprint" "" (id 2) (at 240.03 74.93 0) (effects (font (size 1.27 1.27)) hide))
  (property "Datasheet" "" (id 3) (at 240.03 74.93 0) (effects (font (size 1.27 1.27)) hide)) (pin "1"))

 (symbol (lib_id "power:GND") (at 76.2 88.9 0) (unit 1) (in_bom yes) (on_board yes)
  (property "Reference" "#GND0108" (id 0) (at 76.2 95.25 0) (effects (font (size 1.27 1.27)) hide))
  (property "Value" "GND" (id 1) (at 76.327 93.2942 0))
  (property "Footprint" "" (id 2) (at 76.2 88.9 0) (effects (font (size 1.27 1.27)) hide))
  (property "Datasheet" "" (id 3) (at 76.2 88.9 0) (effects (font (size 1.27 1.27)) hide)) (pin "1"))

 (symbol (lib_id "Connector:TestPoint") (at 45.72 68.58 0) (unit 1) (in_bom no) (on_board yes)
  (property "Reference" "TP8" (id 0) (at 47.1932 65.5828 0) (effects (font (size 1.27 1.27)) (justify left)))
  (property "Value" "INT_RTS" (id 1) (at 47.1932 67.8942 0) (effects (font (size 1.27 1.27)) (justify left)))
  (property "Footprint" "mta1:TestPoint_Pad_D1.0mm" (id 2) (at 50.8 68.58 0) (effects (font (size 1.27 1.27)) hide))
  (property "Datasheet" "~" (id 3) (at 50.8 68.58 0) (effects (font (size 1.27 1.27)) hide)) (pin "1"))

 (symbol (lib_id "Device:C") (at 76.2 85.09 0) (unit 1) (in_bom yes) (on_board yes)
  (property "Reference" "C7" (id 0) (at 79.121 83.9216 0) (effects (font (size 1.27 1.27)) (justify left)))
  (property "Value" "0.10uF" (id 1) (at 79.121 86.233 0) (effects (font (size 1.27 1.27)) (justify left)))
  (property "Footprint" "mta1:CAPC1005X06L" (id 2) (at 77.1652 88.9 0) (effects (font (size 1.27 1.27)) hide))
  (property "Datasheet" "~" (id 3) (at 76.2 85.09 0) (effects (font (size 1.27 1.27)) hide))
  (property "Manufacturer" "Any/not critical" (id 4) (at 76.2 85.09 0) (effects (font (size 1.27 1.27)) hide))
  (property "Extended Value" "16V,X5R,20%" (id 5) (at 76.2 85.09 0) (effects (font (size 1.27 1.27)) hide)) (pin "1") (pin "2"))

 (symbol (lib_id "Connector:USB_C_Plug") (at 190.5 82.55 0) (unit 1) (in_bom yes) (on_board yes) (fields_autoplaced)
  (property "Reference" "P1" (id 0) (at 190.5 49.53 0))
  (property "Value" "USB_C_Plug" (id 1) (at 190.5 52.07 0))
  (property "Footprint" "mta1:U261-241N-4BS60" (id 2) (at 194.31 82.55 0) (effects (font (size 1.27 1.27)) hide))
  (property "Datasheet" "https://www.usb.org/sites/default/files/documents/usb_type-c.zip" (id 3) (at 194.31 82.55 0) (effects (font (size 1.27 1.27)) hide))
  (property "Manufacturer" "XKB" (id 4) (at 190.5 82.55 0) (effects (font (size 1.27 1.27)) hide))
  (property "Manufacturer Part Number" "U261-241N-4BS60" (id 5) (at 190.5 82.55 0) (effects (font (size 1.27 1.27)) hide))
  (property "Supplier" "LCSC" (id 6) (at 190.5 82.55 0) (effects (font (size 1.27 1.27)) hide))
  (property "Supplier Part Number" "C319150" (id 7) (at 190.5 82.55 0) (effects (font (size 1.27 1.27)) hide)) (pin "A1") (pin "A10") (pin "A11") (pin "A12") (pin "A2") (pin "A3") (pin "A4") (pin "A5") (pin "A6") (pin "A7") (pin "A8") (pin "A9") (pin "B1") (pin "B10") (pin "B11") (pin "B12") (pin "B2") (pin "B3") (pin "B4") (pin "B5") (pin "B8") (pin "B9") (pin "S1"))

 (symbol (lib_id "Device:R") (at 240.03 71.12 0) (unit 1) (in_bom yes) (on_board yes)
  (property "Reference" "R29" (id 0) (at 241.808 69.9516 0) (effects (font (size 1.27 1.27)) (justify left)))
  (property "Value" "5.1k" (id 1) (at 241.808 72.263 0) (effects (font (size 1.27 1.27)) (justify left)))
  (property "Footprint" "mta1:ERJ2G(0402)_L" (id 2) (at 238.252 71.12 90) (effects (font (size 1.27 1.27)) hide))
  (property "Datasheet" "~" (id 3) (at 240.03 71.12 0) (effects (font (size 1.27 1.27)) hide))
  (property "Manufacturer" "Any/not critical" (id 4) (at 240.03 71.12 0) (effects (font (size 1.27 1.27)) hide))
  (property "Extended Value" "1/16W,1%" (id 5) (at 240.03 71.12 0) (effects (font (size 1.27 1.27)) hide)) (pin "1") (pin "2"))

 (symbol (lib_id "power:GND") (at 182.88 123.19 0) (unit 1) (in_bom yes) (on_board yes)
  (property "Reference" "#GND0104" (id 0) (at 182.88 129.54 0) (effects (font (size 1.27 1.27)) hide))
  (property "Value" "GND" (id 1) (at 183.007 127.5842 0))
  (property "Footprint" "" (id 2) (at 182.88 123.19 0) (effects (font (size 1.27 1.27)) hide))
  (property "Datasheet" "" (id 3) (at 182.88 123.19 0) (effects (font (size 1.27 1.27)) hide)) (pin "1"))

 (symbol (lib_id "power:GND") (at 190.5 123.19 0) (unit 1) (in_bom yes) (on_board yes)
  (property "Reference" "#GND0102" (id 0) (at 190.5 129.54 0) (effects (font (size 1.27 1.27)) hide))
  (property "Value" "GND" (id 1) (at 190.627 127.5842 0))
  (property "Footprint" "" (id 2) (at 190.5 123.19 0) (effects (font (size 1.27 1.27)) hide))
  (property "Datasheet" "" (id 3) (at 190.5 123.19 0) (effects (font (size 1.27 1.27)) hide)) (pin "1"))

 (symbol (lib_id "mta1:CH552E") (at 114.3 90.17 0) (unit 1) (in_bom yes) (on_board yes)
  (property "Reference" "U3" (id 0) (at 106.68 85.09 0))
  (property "Value" "CH552E" (id 1) (at 123.19 85.09 0))
  (property "Footprint" "Package_SO:MSOP-10_3x3mm_P0.5mm" (id 2) (at 172.72 107.95 0) (effects (font (size 1.27 1.27)) hide))
  (property "Datasheet" "" (id 3) (at 172.72 107.95 0) (effects (font (size 1.27 1.27)) hide))
  (property "Manufacturer" "WCH" (id 4) (at 114.3 90.17 0) (effects (font (size 1.27 1.27)) hide))
  (property "Manufacturer Part Number" "CH552E" (id 5) (at 114.3 90.17 0) (effects (font (size 1.27 1.27)) hide))
  (property "Supplier" "LCSC" (id 6) (at 114.3 90.17 0) (effects (font (size 1.27 1.27)) hide))
  (property "Supplier Part Number" "C967938" (id 7) (at 114.3 90.17 0) (effects (font (size 1.27 1.27)) hide)) (pin "1") (pin "10") (pin "2") (pin "3") (pin "4") (pin "5") (pin "6") (pin "7") (pin "8") (pin "9"))

 (symbol (lib_id "power:+5V") (at 205.74 57.15 0) (unit 1) (in_bom yes) (on_board yes)
  (property "Reference" "#PWR0103" (id 0) (at 205.74 60.96 0) (effects (font (size 1.27 1.27)) hide))
  (property "Value" "+5V" (id 1) (at 206.121 52.7558 0))
  (property "Footprint" "" (id 2) (at 205.74 57.15 0) (effects (font (size 1.27 1.27)) hide))
  (property "Datasheet" "" (id 3) (at 205.74 57.15 0) (effects (font (size 1.27 1.27)) hide)) (pin "1"))

 (symbol (lib_id "Connector:TestPoint") (at 45.72 77.47 0) (unit 1) (in_bom no) (on_board yes)
  (property "Reference" "TP9" (id 0) (at 47.1932 74.4728 0) (effects (font (size 1.27 1.27)) (justify left)))
  (property "Value" "INT_CTS" (id 1) (at 47.1932 76.7842 0) (effects (font (size 1.27 1.27)) (justify left)))
  (property "Footprint" "mta1:TestPoint_Pad_D1.0mm" (id 2) (at 50.8 77.47 0) (effects (font (size 1.27 1.27)) hide))
  (property "Datasheet" "~" (id 3) (at 50.8 77.47 0) (effects (font (size 1.27 1.27)) hide)) (pin "1"))

 (symbol (lib_id "power:GND") (at 129.54 105.41 0) (unit 1) (in_bom yes) (on_board yes)
  (property "Reference" "#GND0109" (id 0) (at 129.54 111.76 0) (effects (font (size 1.27 1.27)) hide))
  (property "Value" "GND" (id 1) (at 129.667 109.8042 0))
  (property "Footprint" "" (id 2) (at 129.54 105.41 0) (effects (font (size 1.27 1.27)) hide))
  (property "Datasheet" "" (id 3) (at 129.54 105.41 0) (effects (font (size 1.27 1.27)) hide)) (pin "1"))

 (symbol (lib_id "Connector:TestPoint") (at 45.72 53.34 0) (unit 1) (in_bom no) (on_board yes)
  (property "Reference" "TP6" (id 0) (at 47.1932 50.3428 0) (effects (font (size 1.27 1.27)) (justify left)))
  (property "Value" "INT_TX" (id 1) (at 47.1932 52.6542 0) (effects (font (size 1.27 1.27)) (justify left)))
  (property "Footprint" "mta1:TestPoint_Pad_D1.0mm" (id 2) (at 50.8 53.34 0) (effects (font (size 1.27 1.27)) hide))
  (property "Datasheet" "~" (id 3) (at 50.8 53.34 0) (effects (font (size 1.27 1.27)) hide)) (pin "1")))
